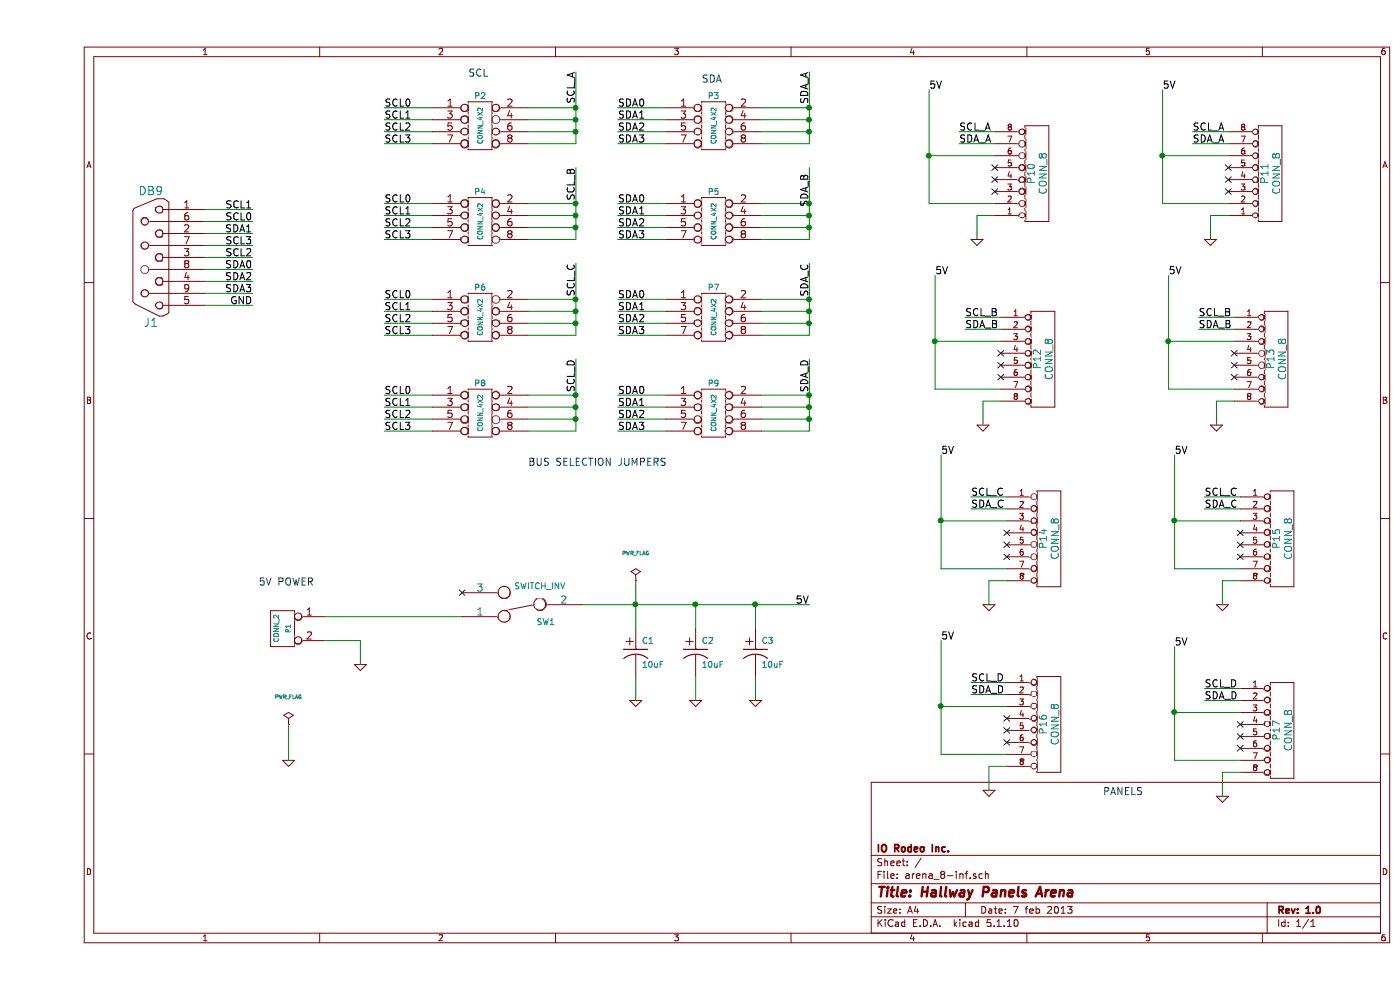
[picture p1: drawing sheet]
EESchema Schematic File Version 4
EELAYER 30 0
EELAYER END
$Descr A4 11693 8268
encoding utf-8
Sheet 1 1
Title "Hallway Panels Arena"
Date "7 feb 2013"
Rev "1.0"
Comp "IO Rodeo Inc."
Comment1 ""
Comment2 ""
Comment3 ""
Comment4 ""
$EndDescr
Wire Wire Line
	2700 5550 2700 5350
Wire Wire Line
	2700 5350 2400 5350
Wire Wire Line
	6450 3000 6450 3300
Wire Wire Line
	6450 2200 6450 2500
Wire Wire Line
	4500 1400 4500 1700
Wire Wire Line
	6450 600  6450 900 
Connection ~ 6450 3400
Connection ~ 4500 3400
Connection ~ 4500 3500
Wire Wire Line
	4500 3500 4100 3500
Wire Wire Line
	4500 3300 4100 3300
Wire Wire Line
	3300 3600 2900 3600
Wire Wire Line
	3300 3400 2900 3400
Wire Wire Line
	3300 3300 2900 3300
Wire Wire Line
	3300 3500 2900 3500
Wire Wire Line
	4500 3400 4100 3400
Wire Wire Line
	4100 3600 4500 3600
Wire Wire Line
	6450 3500 6050 3500
Wire Wire Line
	6450 3300 6050 3300
Wire Wire Line
	5250 3600 4850 3600
Wire Wire Line
	5250 3400 4850 3400
Wire Wire Line
	5250 3300 4850 3300
Wire Wire Line
	5250 3500 4850 3500
Wire Wire Line
	6450 3400 6050 3400
Wire Wire Line
	6450 3600 6050 3600
Connection ~ 4500 3300
Connection ~ 6450 3500
Connection ~ 6450 3300
Connection ~ 6450 2500
Connection ~ 6450 2700
Connection ~ 4500 2500
Wire Wire Line
	6450 2800 6050 2800
Wire Wire Line
	6450 2600 6050 2600
Wire Wire Line
	5250 2700 4850 2700
Wire Wire Line
	5250 2500 4850 2500
Wire Wire Line
	5250 2600 4850 2600
Wire Wire Line
	5250 2800 4850 2800
Wire Wire Line
	6450 2500 6050 2500
Wire Wire Line
	6450 2700 6050 2700
Wire Wire Line
	4100 2800 4500 2800
Wire Wire Line
	4500 2600 4100 2600
Wire Wire Line
	3300 2700 2900 2700
Wire Wire Line
	3300 2500 2900 2500
Wire Wire Line
	3300 2600 2900 2600
Wire Wire Line
	3300 2800 2900 2800
Wire Wire Line
	4500 2500 4100 2500
Wire Wire Line
	4500 2700 4100 2700
Connection ~ 4500 2700
Connection ~ 4500 2600
Connection ~ 6450 2600
Connection ~ 6450 1800
Connection ~ 4500 1800
Connection ~ 4500 1900
Wire Wire Line
	4500 1900 4100 1900
Wire Wire Line
	4500 1700 4100 1700
Wire Wire Line
	3300 2000 2900 2000
Wire Wire Line
	3300 1800 2900 1800
Wire Wire Line
	3300 1700 2900 1700
Wire Wire Line
	3300 1900 2900 1900
Wire Wire Line
	4500 1800 4100 1800
Wire Wire Line
	4500 2000 4100 2000
Wire Wire Line
	6450 1900 6050 1900
Wire Wire Line
	6450 1700 6050 1700
Wire Wire Line
	5250 2000 4850 2000
Wire Wire Line
	5250 1800 4850 1800
Wire Wire Line
	5250 1700 4850 1700
Wire Wire Line
	5250 1900 4850 1900
Wire Wire Line
	6450 1800 6050 1800
Wire Wire Line
	6050 2000 6450 2000
Connection ~ 4500 1700
Connection ~ 6450 1900
Connection ~ 6450 1700
Wire Wire Line
	9900 6650 9900 6450
Wire Wire Line
	9900 6450 10050 6450
Wire Wire Line
	10050 5850 9750 5850
Wire Wire Line
	10050 5750 9750 5750
Wire Wire Line
	9500 5950 10050 5950
Wire Wire Line
	10050 6350 9500 6350
Wire Wire Line
	9500 6350 9500 5950
Connection ~ 9500 5950
Wire Wire Line
	5000 4850 5000 5050
Connection ~ 6000 5050
Wire Wire Line
	6450 5050 6000 5050
Wire Wire Line
	2100 6350 2100 6050
Wire Wire Line
	5000 5650 5000 5850
Wire Wire Line
	5500 5050 5500 5250
Connection ~ 7550 5900
Wire Wire Line
	7550 5350 7550 5900
Wire Wire Line
	7550 6300 8100 6300
Wire Wire Line
	7550 5900 8100 5900
Wire Wire Line
	8100 5700 7800 5700
Wire Wire Line
	8100 5800 7800 5800
Wire Wire Line
	8100 6400 7950 6400
Wire Wire Line
	7950 6400 7950 6600
Connection ~ 9500 4350
Wire Wire Line
	9500 3800 9500 4350
Wire Wire Line
	9500 4750 10050 4750
Wire Wire Line
	9500 4350 10050 4350
Wire Wire Line
	10050 4150 9750 4150
Wire Wire Line
	10050 4250 9750 4250
Wire Wire Line
	10050 4850 9900 4850
Wire Wire Line
	9900 4850 9900 5050
Connection ~ 7550 4350
Wire Wire Line
	7550 3800 7550 4350
Wire Wire Line
	7550 4750 8100 4750
Wire Wire Line
	7550 4350 8100 4350
Wire Wire Line
	8100 4150 7800 4150
Wire Wire Line
	8100 4250 7800 4250
Wire Wire Line
	8100 4850 7950 4850
Wire Wire Line
	7950 4850 7950 5050
Connection ~ 9450 2850
Wire Wire Line
	9450 2300 9450 2850
Wire Wire Line
	9450 3250 10000 3250
Wire Wire Line
	9450 2850 10000 2850
Wire Wire Line
	10000 2650 9700 2650
Wire Wire Line
	10000 2750 9700 2750
Wire Wire Line
	10000 3350 9850 3350
Wire Wire Line
	9850 3350 9850 3550
Connection ~ 7500 2850
Wire Wire Line
	7500 2300 7500 2850
Wire Wire Line
	7500 3250 8050 3250
Wire Wire Line
	7500 2850 8050 2850
Wire Wire Line
	8050 2650 7750 2650
Wire Wire Line
	8050 2750 7750 2750
Wire Wire Line
	8050 3350 7900 3350
Wire Wire Line
	7900 3350 7900 3550
Connection ~ 9400 1300
Wire Wire Line
	9400 750  9400 1300
Wire Wire Line
	9400 1700 9950 1700
Wire Wire Line
	9400 1300 9950 1300
Wire Wire Line
	9950 1100 9650 1100
Wire Wire Line
	9950 1200 9650 1200
Wire Wire Line
	9950 1800 9800 1800
Wire Wire Line
	9800 1800 9800 2000
Connection ~ 7450 1300
Wire Wire Line
	7450 750  7450 1300
Wire Wire Line
	7450 1700 8000 1700
Wire Wire Line
	7450 1300 8000 1300
Wire Wire Line
	8000 1100 7700 1100
Wire Wire Line
	1400 2250 1800 2250
Wire Wire Line
	1400 1850 1800 1850
Wire Wire Line
	1400 2350 1800 2350
Wire Wire Line
	1400 1950 1800 1950
Wire Wire Line
	1400 1750 1800 1750
Wire Wire Line
	1400 2150 1800 2150
Wire Wire Line
	1400 2550 1800 2550
Wire Wire Line
	1400 2450 1800 2450
Wire Wire Line
	1400 2050 1800 2050
Connection ~ 6450 900 
Connection ~ 6450 1100
Connection ~ 4500 900 
Wire Wire Line
	6450 1200 6050 1200
Wire Wire Line
	6450 1000 6050 1000
Wire Wire Line
	5250 1100 4850 1100
Wire Wire Line
	5250 900  4850 900 
Wire Wire Line
	5250 1000 4850 1000
Wire Wire Line
	5250 1200 4850 1200
Wire Wire Line
	6450 900  6050 900 
Wire Wire Line
	6450 1100 6050 1100
Wire Wire Line
	4100 1200 4500 1200
Wire Wire Line
	4500 1000 4100 1000
Wire Wire Line
	3300 1100 2900 1100
Wire Wire Line
	3300 900  2900 900 
Wire Wire Line
	3300 1000 2900 1000
Wire Wire Line
	3300 1200 2900 1200
Wire Wire Line
	4500 900  4100 900 
Wire Wire Line
	4500 1100 4100 1100
Connection ~ 4500 1100
Connection ~ 4500 1000
Connection ~ 6450 1000
Wire Wire Line
	8000 1200 7700 1200
Wire Wire Line
	8000 1800 7850 1800
Wire Wire Line
	7850 1800 7850 2000
Connection ~ 5000 5050
Connection ~ 5500 5050
Wire Wire Line
	5500 5650 5500 5850
Wire Wire Line
	6000 5050 6000 5250
Wire Wire Line
	6000 5650 6000 5850
Wire Wire Line
	4500 1200 4500 1100
Wire Wire Line
	6450 2000 6450 1900
Wire Wire Line
	4500 2800 4500 2700
Wire Wire Line
	4500 3600 4500 3500
Wire Wire Line
	2400 5150 3550 5150
$Comp
L arena_8-inf:CONN_4X2 P8
U 1 1
P 3700 3450
F 0 "P8" H 3700 3700 50  0000 C CNN
F 1 "CONN_4X2" V 3700 3450 40  0000 C CNN
F 2 "" H 3700 3450 50  0001 C CNN
F 3 "" H 3700 3450 50  0001 C CNN
	1    3700 3450
	1    0    0    -1  
$EndComp
$Comp
L arena_8-inf:CONN_4X2 P9
U 1 1
P 5650 3450
F 0 "P9" H 5650 3700 50  0000 C CNN
F 1 "CONN_4X2" V 5650 3450 40  0000 C CNN
F 2 "" H 5650 3450 50  0001 C CNN
F 3 "" H 5650 3450 50  0001 C CNN
	1    5650 3450
	1    0    0    -1  
$EndComp
Text Label 2900 3300 0    60   ~ 0
SCL0
Text Label 2900 3400 0    60   ~ 0
SCL1
Text Label 2900 3500 0    60   ~ 0
SCL2
Text Label 2900 3600 0    60   ~ 0
SCL3
Text Label 4500 3000 3    60   ~ 0
SCL_D
Text Label 6450 3000 3    60   ~ 0
SDA_D
Text Label 4850 3300 0    60   ~ 0
SDA0
Text Label 4850 3400 0    60   ~ 0
SDA1
Text Label 4850 3500 0    60   ~ 0
SDA2
Text Label 4850 3600 0    60   ~ 0
SDA3
Text Label 4850 2800 0    60   ~ 0
SDA3
Text Label 4850 2700 0    60   ~ 0
SDA2
Text Label 4850 2600 0    60   ~ 0
SDA1
Text Label 4850 2500 0    60   ~ 0
SDA0
Text Label 6450 2200 3    60   ~ 0
SDA_C
Text Label 4500 2200 3    60   ~ 0
SCL_C
Text Label 2900 2800 0    60   ~ 0
SCL3
Text Label 2900 2700 0    60   ~ 0
SCL2
Text Label 2900 2600 0    60   ~ 0
SCL1
Text Label 2900 2500 0    60   ~ 0
SCL0
$Comp
L arena_8-inf:CONN_4X2 P7
U 1 1
P 5650 2650
F 0 "P7" H 5650 2900 50  0000 C CNN
F 1 "CONN_4X2" V 5650 2650 40  0000 C CNN
F 2 "" H 5650 2650 50  0001 C CNN
F 3 "" H 5650 2650 50  0001 C CNN
	1    5650 2650
	1    0    0    -1  
$EndComp
$Comp
L arena_8-inf:CONN_4X2 P6
U 1 1
P 3700 2650
F 0 "P6" H 3700 2900 50  0000 C CNN
F 1 "CONN_4X2" V 3700 2650 40  0000 C CNN
F 2 "" H 3700 2650 50  0001 C CNN
F 3 "" H 3700 2650 50  0001 C CNN
	1    3700 2650
	1    0    0    -1  
$EndComp
$Comp
L arena_8-inf:CONN_4X2 P4
U 1 1
P 3700 1850
F 0 "P4" H 3700 2100 50  0000 C CNN
F 1 "CONN_4X2" V 3700 1850 40  0000 C CNN
F 2 "" H 3700 1850 50  0001 C CNN
F 3 "" H 3700 1850 50  0001 C CNN
	1    3700 1850
	1    0    0    -1  
$EndComp
Text Notes 4100 3900 0    60   ~ 0
BUS SELECTION JUMPERS
$Comp
L arena_8-inf:CONN_4X2 P5
U 1 1
P 5650 1850
F 0 "P5" H 5650 2100 50  0000 C CNN
F 1 "CONN_4X2" V 5650 1850 40  0000 C CNN
F 2 "" H 5650 1850 50  0001 C CNN
F 3 "" H 5650 1850 50  0001 C CNN
	1    5650 1850
	1    0    0    -1  
$EndComp
Text Label 2900 1700 0    60   ~ 0
SCL0
Text Label 2900 1800 0    60   ~ 0
SCL1
Text Label 2900 1900 0    60   ~ 0
SCL2
Text Label 2900 2000 0    60   ~ 0
SCL3
Text Label 4500 1400 3    60   ~ 0
SCL_B
Text Label 6450 1450 3    60   ~ 0
SDA_B
Text Label 4850 1700 0    60   ~ 0
SDA0
Text Label 4850 1800 0    60   ~ 0
SDA1
Text Label 4850 1900 0    60   ~ 0
SDA2
Text Label 4850 2000 0    60   ~ 0
SDA3
$Comp
L arena_8-inf:CONN_8 P17
U 1 1
P 10400 6100
F 0 "P17" V 10350 6100 60  0000 C CNN
F 1 "CONN_8" V 10450 6100 60  0000 C CNN
F 2 "" H 10400 6100 50  0001 C CNN
F 3 "" H 10400 6100 50  0001 C CNN
	1    10400 6100
	1    0    0    -1  
$EndComp
$Comp
L arena_8-inf:GND #PWR01
U 1 1
P 9900 6650
F 0 "#PWR01" H 9900 6650 30  0001 C CNN
F 1 "GND" H 9900 6580 30  0001 C CNN
F 2 "" H 9900 6650 50  0001 C CNN
F 3 "" H 9900 6650 50  0001 C CNN
	1    9900 6650
	1    0    0    -1  
$EndComp
Text Label 9500 5400 0    60   ~ 0
5V
Text Label 9750 5750 0    60   ~ 0
SCL_D
Text Label 9750 5850 0    60   ~ 0
SDA_D
NoConn ~ 10050 6050
NoConn ~ 10050 6150
NoConn ~ 10050 6250
$Comp
L arena_8-inf:GND #PWR02
U 1 1
P 6000 5850
F 0 "#PWR02" H 6000 5850 30  0001 C CNN
F 1 "GND" H 6000 5780 30  0001 C CNN
F 2 "" H 6000 5850 50  0001 C CNN
F 3 "" H 6000 5850 50  0001 C CNN
	1    6000 5850
	1    0    0    -1  
$EndComp
$Comp
L arena_8-inf:CP1 C3
U 1 1
P 6000 5450
F 0 "C3" H 6050 5550 50  0000 L CNN
F 1 "10uF" H 6050 5350 50  0000 L CNN
F 2 "" H 6000 5450 50  0001 C CNN
F 3 "" H 6000 5450 50  0001 C CNN
	1    6000 5450
	1    0    0    -1  
$EndComp
$Comp
L power:PWR_FLAG #FLG03
U 1 1
P 2100 6050
F 0 "#FLG03" H 2100 6320 30  0001 C CNN
F 1 "PWR_FLAG" H 2100 6280 30  0000 C CNN
F 2 "" H 2100 6050 50  0001 C CNN
F 3 "" H 2100 6050 50  0001 C CNN
	1    2100 6050
	1    0    0    -1  
$EndComp
$Comp
L arena_8-inf:GND #PWR04
U 1 1
P 2100 6350
F 0 "#PWR04" H 2100 6350 30  0001 C CNN
F 1 "GND" H 2100 6280 30  0001 C CNN
F 2 "" H 2100 6350 50  0001 C CNN
F 3 "" H 2100 6350 50  0001 C CNN
	1    2100 6350
	1    0    0    -1  
$EndComp
Text Label 6450 5050 2    60   ~ 0
5V
$Comp
L arena_8-inf:GND #PWR05
U 1 1
P 5500 5850
F 0 "#PWR05" H 5500 5850 30  0001 C CNN
F 1 "GND" H 5500 5780 30  0001 C CNN
F 2 "" H 5500 5850 50  0001 C CNN
F 3 "" H 5500 5850 50  0001 C CNN
	1    5500 5850
	1    0    0    -1  
$EndComp
$Comp
L arena_8-inf:GND #PWR06
U 1 1
P 5000 5850
F 0 "#PWR06" H 5000 5850 30  0001 C CNN
F 1 "GND" H 5000 5780 30  0001 C CNN
F 2 "" H 5000 5850 50  0001 C CNN
F 3 "" H 5000 5850 50  0001 C CNN
	1    5000 5850
	1    0    0    -1  
$EndComp
$Comp
L power:PWR_FLAG #FLG07
U 1 1
P 5000 4850
F 0 "#FLG07" H 5000 5120 30  0001 C CNN
F 1 "PWR_FLAG" H 5000 5080 30  0000 C CNN
F 2 "" H 5000 4850 50  0001 C CNN
F 3 "" H 5000 4850 50  0001 C CNN
	1    5000 4850
	1    0    0    -1  
$EndComp
NoConn ~ 3550 4950
$Comp
L arena_8-inf:SWITCH_INV SW1
U 1 1
P 4050 5050
F 0 "SW1" H 3850 5200 50  0000 C CNN
F 1 "SWITCH_INV" H 3900 4900 50  0000 C CNN
F 2 "" H 4050 5050 50  0001 C CNN
F 3 "" H 4050 5050 50  0001 C CNN
	1    4050 5050
	-1   0    0    1   
$EndComp
Text Notes 8900 6650 0    60   ~ 0
PANELS
NoConn ~ 8100 6200
NoConn ~ 8100 6100
NoConn ~ 8100 6000
Text Label 7800 5800 0    60   ~ 0
SDA_D
Text Label 7800 5700 0    60   ~ 0
SCL_D
Text Label 7550 5350 0    60   ~ 0
5V
$Comp
L arena_8-inf:GND #PWR08
U 1 1
P 7950 6600
F 0 "#PWR08" H 7950 6600 30  0001 C CNN
F 1 "GND" H 7950 6530 30  0001 C CNN
F 2 "" H 7950 6600 50  0001 C CNN
F 3 "" H 7950 6600 50  0001 C CNN
	1    7950 6600
	1    0    0    -1  
$EndComp
$Comp
L arena_8-inf:CONN_8 P16
U 1 1
P 8450 6050
F 0 "P16" V 8400 6050 60  0000 C CNN
F 1 "CONN_8" V 8500 6050 60  0000 C CNN
F 2 "" H 8450 6050 50  0001 C CNN
F 3 "" H 8450 6050 50  0001 C CNN
	1    8450 6050
	1    0    0    -1  
$EndComp
NoConn ~ 10050 4650
NoConn ~ 10050 4550
NoConn ~ 10050 4450
Text Label 9750 4250 0    60   ~ 0
SDA_C
Text Label 9750 4150 0    60   ~ 0
SCL_C
Text Label 9500 3800 0    60   ~ 0
5V
$Comp
L arena_8-inf:GND #PWR09
U 1 1
P 9900 5050
F 0 "#PWR09" H 9900 5050 30  0001 C CNN
F 1 "GND" H 9900 4980 30  0001 C CNN
F 2 "" H 9900 5050 50  0001 C CNN
F 3 "" H 9900 5050 50  0001 C CNN
	1    9900 5050
	1    0    0    -1  
$EndComp
$Comp
L arena_8-inf:CONN_8 P15
U 1 1
P 10400 4500
F 0 "P15" V 10350 4500 60  0000 C CNN
F 1 "CONN_8" V 10450 4500 60  0000 C CNN
F 2 "" H 10400 4500 50  0001 C CNN
F 3 "" H 10400 4500 50  0001 C CNN
	1    10400 4500
	1    0    0    -1  
$EndComp
NoConn ~ 8100 4650
NoConn ~ 8100 4550
NoConn ~ 8100 4450
Text Label 7800 4250 0    60   ~ 0
SDA_C
Text Label 7800 4150 0    60   ~ 0
SCL_C
Text Label 7550 3800 0    60   ~ 0
5V
$Comp
L arena_8-inf:GND #PWR010
U 1 1
P 7950 5050
F 0 "#PWR010" H 7950 5050 30  0001 C CNN
F 1 "GND" H 7950 4980 30  0001 C CNN
F 2 "" H 7950 5050 50  0001 C CNN
F 3 "" H 7950 5050 50  0001 C CNN
	1    7950 5050
	1    0    0    -1  
$EndComp
$Comp
L arena_8-inf:CONN_8 P14
U 1 1
P 8450 4500
F 0 "P14" V 8400 4500 60  0000 C CNN
F 1 "CONN_8" V 8500 4500 60  0000 C CNN
F 2 "" H 8450 4500 50  0001 C CNN
F 3 "" H 8450 4500 50  0001 C CNN
	1    8450 4500
	1    0    0    -1  
$EndComp
NoConn ~ 10000 3150
NoConn ~ 10000 3050
NoConn ~ 10000 2950
Text Label 9700 2750 0    60   ~ 0
SDA_B
Text Label 9700 2650 0    60   ~ 0
SCL_B
Text Label 9450 2300 0    60   ~ 0
5V
$Comp
L arena_8-inf:GND #PWR011
U 1 1
P 9850 3550
F 0 "#PWR011" H 9850 3550 30  0001 C CNN
F 1 "GND" H 9850 3480 30  0001 C CNN
F 2 "" H 9850 3550 50  0001 C CNN
F 3 "" H 9850 3550 50  0001 C CNN
	1    9850 3550
	1    0    0    -1  
$EndComp
$Comp
L arena_8-inf:CONN_8 P13
U 1 1
P 10350 3000
F 0 "P13" V 10300 3000 60  0000 C CNN
F 1 "CONN_8" V 10400 3000 60  0000 C CNN
F 2 "" H 10350 3000 50  0001 C CNN
F 3 "" H 10350 3000 50  0001 C CNN
	1    10350 3000
	1    0    0    -1  
$EndComp
NoConn ~ 8050 3150
NoConn ~ 8050 3050
NoConn ~ 8050 2950
Text Label 7750 2750 0    60   ~ 0
SDA_B
Text Label 7750 2650 0    60   ~ 0
SCL_B
Text Label 7500 2300 0    60   ~ 0
5V
$Comp
L arena_8-inf:GND #PWR012
U 1 1
P 7900 3550
F 0 "#PWR012" H 7900 3550 30  0001 C CNN
F 1 "GND" H 7900 3480 30  0001 C CNN
F 2 "" H 7900 3550 50  0001 C CNN
F 3 "" H 7900 3550 50  0001 C CNN
	1    7900 3550
	1    0    0    -1  
$EndComp
$Comp
L arena_8-inf:CONN_8 P12
U 1 1
P 8400 3000
F 0 "P12" V 8350 3000 60  0000 C CNN
F 1 "CONN_8" V 8450 3000 60  0000 C CNN
F 2 "" H 8400 3000 50  0001 C CNN
F 3 "" H 8400 3000 50  0001 C CNN
	1    8400 3000
	1    0    0    -1  
$EndComp
NoConn ~ 9950 1600
NoConn ~ 9950 1500
NoConn ~ 9950 1400
Text Label 9650 1200 0    60   ~ 0
SDA_A
Text Label 9650 1100 0    60   ~ 0
SCL_A
Text Label 9400 750  0    60   ~ 0
5V
$Comp
L arena_8-inf:GND #PWR013
U 1 1
P 9800 2000
F 0 "#PWR013" H 9800 2000 30  0001 C CNN
F 1 "GND" H 9800 1930 30  0001 C CNN
F 2 "" H 9800 2000 50  0001 C CNN
F 3 "" H 9800 2000 50  0001 C CNN
	1    9800 2000
	1    0    0    -1  
$EndComp
$Comp
L arena_8-inf:CONN_8 P11
U 1 1
P 10300 1450
F 0 "P11" V 10250 1450 60  0000 C CNN
F 1 "CONN_8" V 10350 1450 60  0000 C CNN
F 2 "" H 10300 1450 50  0001 C CNN
F 3 "" H 10300 1450 50  0001 C CNN
	1    10300 1450
	1    0    0    1   
$EndComp
NoConn ~ 8000 1600
NoConn ~ 8000 1500
NoConn ~ 8000 1400
Text Label 7700 1200 0    60   ~ 0
SDA_A
Text Label 7700 1100 0    60   ~ 0
SCL_A
Text Label 7450 750  0    60   ~ 0
5V
$Comp
L arena_8-inf:GND #PWR014
U 1 1
P 7850 2000
F 0 "#PWR014" H 7850 2000 30  0001 C CNN
F 1 "GND" H 7850 1930 30  0001 C CNN
F 2 "" H 7850 2000 50  0001 C CNN
F 3 "" H 7850 2000 50  0001 C CNN
	1    7850 2000
	1    0    0    -1  
$EndComp
$Comp
L arena_8-inf:CONN_8 P10
U 1 1
P 8350 1450
F 0 "P10" V 8300 1450 60  0000 C CNN
F 1 "CONN_8" V 8400 1450 60  0000 C CNN
F 2 "" H 8350 1450 50  0001 C CNN
F 3 "" H 8350 1450 50  0001 C CNN
	1    8350 1450
	1    0    0    1   
$EndComp
Text Notes 1850 4900 0    60   ~ 0
5V POWER
$Comp
L arena_8-inf:GND #PWR015
U 1 1
P 2700 5550
F 0 "#PWR015" H 2700 5550 30  0001 C CNN
F 1 "GND" H 2700 5480 30  0001 C CNN
F 2 "" H 2700 5550 50  0001 C CNN
F 3 "" H 2700 5550 50  0001 C CNN
	1    2700 5550
	1    0    0    -1  
$EndComp
$Comp
L arena_8-inf:CONN_2 P1
U 1 1
P 2050 5250
F 0 "P1" V 2000 5250 40  0000 C CNN
F 1 "CONN_2" V 2100 5250 40  0000 C CNN
F 2 "" H 2050 5250 50  0001 C CNN
F 3 "" H 2050 5250 50  0001 C CNN
	1    2050 5250
	-1   0    0    -1  
$EndComp
$Comp
L arena_8-inf:CP1 C1
U 1 1
P 5000 5450
F 0 "C1" H 5050 5550 50  0000 L CNN
F 1 "10uF" H 5050 5350 50  0000 L CNN
F 2 "" H 5000 5450 50  0001 C CNN
F 3 "" H 5000 5450 50  0001 C CNN
	1    5000 5450
	1    0    0    -1  
$EndComp
$Comp
L arena_8-inf:CP1 C2
U 1 1
P 5500 5450
F 0 "C2" H 5550 5550 50  0000 L CNN
F 1 "10uF" H 5550 5350 50  0000 L CNN
F 2 "" H 5500 5450 50  0001 C CNN
F 3 "" H 5500 5450 50  0001 C CNN
	1    5500 5450
	1    0    0    -1  
$EndComp
Text Label 1800 2450 2    60   ~ 0
SDA3
Text Label 1800 2050 2    60   ~ 0
SCL3
$Comp
L arena_8-inf:DB9 J1
U 1 1
P 950 2150
F 0 "J1" H 950 2700 70  0000 C CNN
F 1 "DB9" H 950 1600 70  0000 C CNN
F 2 "" H 950 2150 50  0001 C CNN
F 3 "" H 950 2150 50  0001 C CNN
	1    950  2150
	-1   0    0    1   
$EndComp
Text Label 1800 2350 2    60   ~ 0
SDA2
Text Label 1800 2150 2    60   ~ 0
SCL2
Text Label 1800 2250 2    60   ~ 0
SDA0
Text Label 1800 1950 2    60   ~ 0
SDA1
Text Label 1800 1850 2    60   ~ 0
SCL0
Text Label 1800 1750 2    60   ~ 0
SCL1
Text Label 1800 2550 2    60   ~ 0
GND
Text Label 4850 1200 0    60   ~ 0
SDA3
Text Label 4850 1100 0    60   ~ 0
SDA2
Text Label 4850 1000 0    60   ~ 0
SDA1
Text Label 4850 900  0    60   ~ 0
SDA0
Text Label 6450 600  3    60   ~ 0
SDA_A
Text Label 4500 600  3    60   ~ 0
SCL_A
Text Label 2900 1200 0    60   ~ 0
SCL3
Text Label 2900 1100 0    60   ~ 0
SCL2
Text Label 2900 1000 0    60   ~ 0
SCL1
Text Label 2900 900  0    60   ~ 0
SCL0
$Comp
L arena_8-inf:CONN_4X2 P3
U 1 1
P 5650 1050
F 0 "P3" H 5650 1300 50  0000 C CNN
F 1 "CONN_4X2" V 5650 1050 40  0000 C CNN
F 2 "" H 5650 1050 50  0001 C CNN
F 3 "" H 5650 1050 50  0001 C CNN
	1    5650 1050
	1    0    0    -1  
$EndComp
Text Notes 5550 700  0    60   ~ 0
SDA
Text Notes 3600 650  0    60   ~ 0
SCL
$Comp
L arena_8-inf:CONN_4X2 P2
U 1 1
P 3700 1050
F 0 "P2" H 3700 1300 50  0000 C CNN
F 1 "CONN_4X2" V 3700 1050 40  0000 C CNN
F 2 "" H 3700 1050 50  0001 C CNN
F 3 "" H 3700 1050 50  0001 C CNN
	1    3700 1050
	1    0    0    -1  
$EndComp
Wire Wire Line
	6450 3400 6450 3500
Wire Wire Line
	4500 3400 4500 3300
Wire Wire Line
	4500 3500 4500 3400
Wire Wire Line
	4500 3300 4500 3000
Wire Wire Line
	6450 3500 6450 3600
Wire Wire Line
	6450 3300 6450 3400
Wire Wire Line
	6450 2500 6450 2600
Wire Wire Line
	6450 2700 6450 2800
Wire Wire Line
	4500 2500 4500 2200
Wire Wire Line
	4500 2700 4500 2600
Wire Wire Line
	4500 2600 4500 2500
Wire Wire Line
	6450 2600 6450 2700
Wire Wire Line
	6450 1800 6450 1700
Wire Wire Line
	4500 1800 4500 1900
Wire Wire Line
	4500 1900 4500 2000
Wire Wire Line
	4500 1700 4500 1800
Wire Wire Line
	6450 1900 6450 1800
Wire Wire Line
	6450 1700 6450 1400
Wire Wire Line
	9500 5950 9500 5400
Wire Wire Line
	6000 5050 5500 5050
Wire Wire Line
	7550 5900 7550 6300
Wire Wire Line
	9500 4350 9500 4750
Wire Wire Line
	7550 4350 7550 4750
Wire Wire Line
	9450 2850 9450 3250
Wire Wire Line
	7500 2850 7500 3250
Wire Wire Line
	9400 1300 9400 1700
Wire Wire Line
	7450 1300 7450 1700
Wire Wire Line
	6450 900  6450 1000
Wire Wire Line
	6450 1100 6450 1200
Wire Wire Line
	4500 900  4500 600 
Wire Wire Line
	4500 1100 4500 1000
Wire Wire Line
	4500 1000 4500 900 
Wire Wire Line
	6450 1000 6450 1100
Wire Wire Line
	5000 5050 5000 5250
Wire Wire Line
	5000 5050 4550 5050
Wire Wire Line
	5500 5050 5000 5050
$EndSCHEMATC
